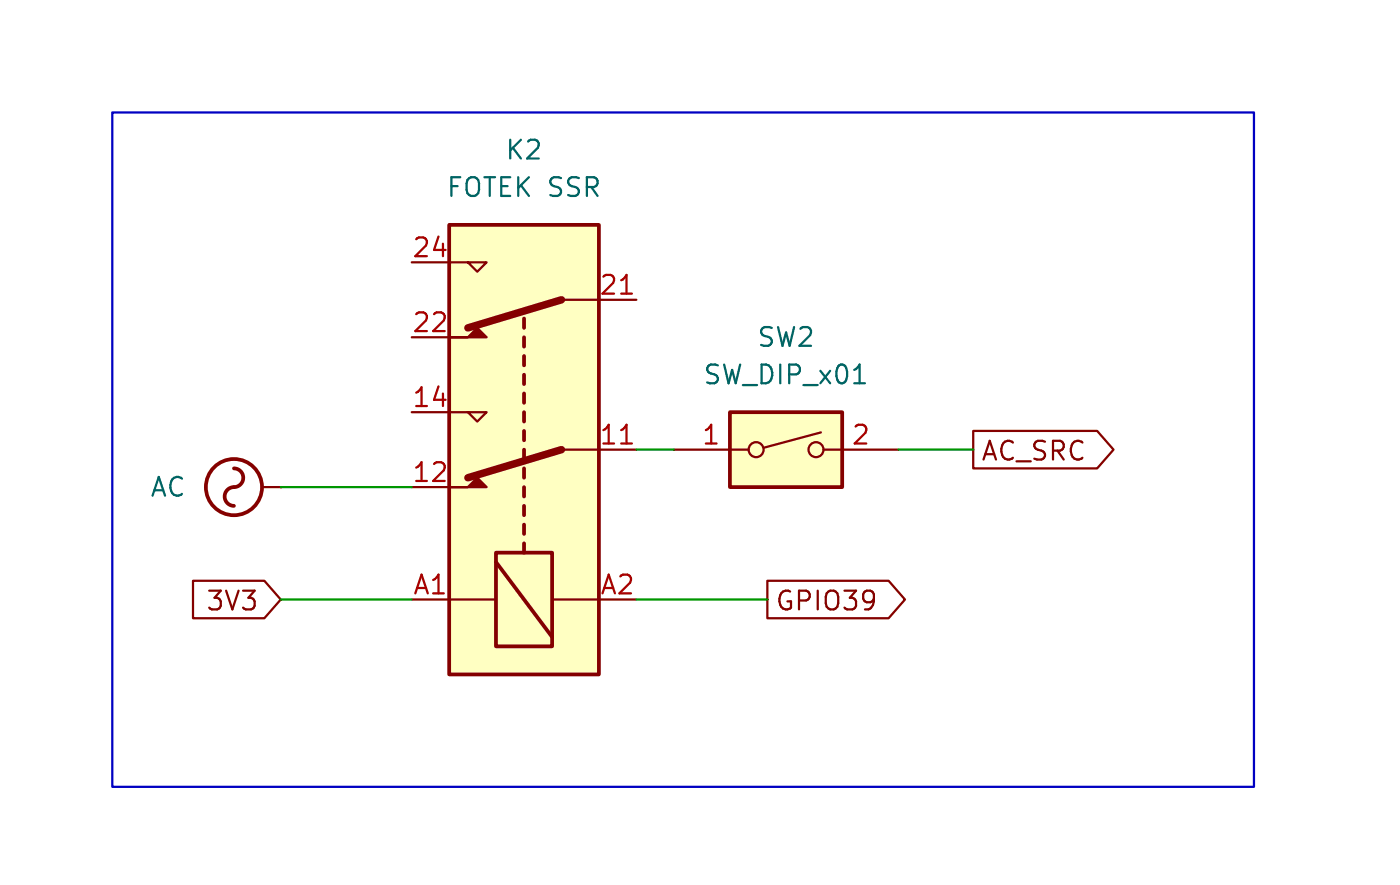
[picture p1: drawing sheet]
(kicad_sch
 (version 20250114)
 (generator "eeschema")
 (generator_version "9.0")
 (paper "User" 95 60)
 (lib_symbols
  (symbol "Relay:Relay_DPDT" (exclude_from_sim no) (in_bom yes) (on_board yes)
   (property "Reference" "K" (at 16.51 3.81 0) (effects (font (size 1.27 1.27)) (justify left)))
   (property "Value" "Relay_DPDT" (at 16.51 1.27 0) (effects (font (size 1.27 1.27)) (justify left)))
   (property "Footprint" "" (at 16.51 -1.27 0) (effects (font (size 1.27 1.27)) (justify left) (hide yes)))
   (property "Datasheet" "~" (at 0 0 0) (effects (font (size 1.27 1.27)) (hide yes)))
   (property "Description" "Relay DPDT, monostable, EN50005" (at 0 0 0) (effects (font (size 1.27 1.27)) (hide yes)))
   (symbol "Relay_DPDT_0_1"
    (rectangle (start -15.24 5.08) (end 15.24 -5.08) (stroke (width 0.254) (type default)) (fill (type background)))
    (rectangle (start -13.335 1.905) (end -6.985 -1.905) (stroke (width 0.254) (type default)) (fill (type none)))
    (polyline (pts (xy -12.7 -1.905) (xy -7.62 1.905)) (stroke (width 0.254) (type default)) (fill (type none)))
    (polyline (pts (xy -10.16 5.08) (xy -10.16 1.905)) (stroke (width 0) (type default)) (fill (type none)))
    (polyline (pts (xy -10.16 -5.08) (xy -10.16 -1.905)) (stroke (width 0) (type default)) (fill (type none)))
    (polyline (pts (xy -6.985 0) (xy -6.35 0)) (stroke (width 0.254) (type default)) (fill (type none)))
    (polyline (pts (xy -5.715 0) (xy -5.08 0)) (stroke (width 0.254) (type default)) (fill (type none)))
    (polyline (pts (xy -4.445 0) (xy -3.81 0)) (stroke (width 0.254) (type default)) (fill (type none)))
    (polyline (pts (xy -3.175 0) (xy -2.54 0)) (stroke (width 0.254) (type default)) (fill (type none)))
    (polyline (pts (xy -2.54 5.08) (xy -2.54 2.54) (xy -1.905 3.175) (xy -2.54 3.81)) (stroke (width 0) (type default)) (fill (type outline)))
    (polyline (pts (xy -1.905 0) (xy -1.27 0)) (stroke (width 0.254) (type default)) (fill (type none)))
    (polyline (pts (xy -0.635 0) (xy 0 0)) (stroke (width 0.254) (type default)) (fill (type none)))
    (polyline (pts (xy 0 -2.54) (xy -1.905 3.81)) (stroke (width 0.508) (type default)) (fill (type none)))
    (polyline (pts (xy 0 -2.54) (xy 0 -5.08)) (stroke (width 0) (type default)) (fill (type none)))
    (polyline (pts (xy 0.635 0) (xy 1.27 0)) (stroke (width 0.254) (type default)) (fill (type none)))
    (polyline (pts (xy 1.905 0) (xy 2.54 0)) (stroke (width 0.254) (type default)) (fill (type none)))
    (polyline (pts (xy 2.54 5.08) (xy 2.54 2.54) (xy 1.905 3.175) (xy 2.54 3.81)) (stroke (width 0) (type default)) (fill (type none)))
    (polyline (pts (xy 3.175 0) (xy 3.81 0)) (stroke (width 0.254) (type default)) (fill (type none)))
    (polyline (pts (xy 4.445 0) (xy 5.08 0)) (stroke (width 0.254) (type default)) (fill (type none)))
    (polyline (pts (xy 5.715 0) (xy 6.35 0)) (stroke (width 0.254) (type default)) (fill (type none)))
    (polyline (pts (xy 6.985 0) (xy 7.62 0)) (stroke (width 0.254) (type default)) (fill (type none)))
    (polyline (pts (xy 7.62 5.08) (xy 7.62 2.54) (xy 8.255 3.175) (xy 7.62 3.81)) (stroke (width 0) (type default)) (fill (type outline)))
    (polyline (pts (xy 8.255 0) (xy 8.89 0)) (stroke (width 0.254) (type default)) (fill (type none)))
    (polyline (pts (xy 10.16 -2.54) (xy 8.255 3.81)) (stroke (width 0.508) (type default)) (fill (type none)))
    (polyline (pts (xy 10.16 -2.54) (xy 10.16 -5.08)) (stroke (width 0) (type default)) (fill (type none)))
    (polyline (pts (xy 12.7 5.08) (xy 12.7 2.54) (xy 12.065 3.175) (xy 12.7 3.81)) (stroke (width 0) (type default)) (fill (type none))))
   (symbol "Relay_DPDT_1_1"
    (pin passive line (at -10.16 7.62 270) (length 2.54) (name "~" (effects (font (size 1.27 1.27)))) (number "A1" (effects (font (size 1.27 1.27)))))
    (pin passive line (at -10.16 -7.62 90) (length 2.54) (name "~" (effects (font (size 1.27 1.27)))) (number "A2" (effects (font (size 1.27 1.27)))))
    (pin passive line (at -2.54 7.62 270) (length 2.54) (name "~" (effects (font (size 1.27 1.27)))) (number "12" (effects (font (size 1.27 1.27)))))
    (pin passive line (at 0 -7.62 90) (length 2.54) (name "~" (effects (font (size 1.27 1.27)))) (number "11" (effects (font (size 1.27 1.27)))))
    (pin passive line (at 2.54 7.62 270) (length 2.54) (name "~" (effects (font (size 1.27 1.27)))) (number "14" (effects (font (size 1.27 1.27)))))
    (pin passive line (at 7.62 7.62 270) (length 2.54) (name "~" (effects (font (size 1.27 1.27)))) (number "22" (effects (font (size 1.27 1.27)))))
    (pin passive line (at 10.16 -7.62 90) (length 2.54) (name "~" (effects (font (size 1.27 1.27)))) (number "21" (effects (font (size 1.27 1.27)))))
    (pin passive line (at 12.7 7.62 270) (length 2.54) (name "~" (effects (font (size 1.27 1.27)))) (number "24" (effects (font (size 1.27 1.27))))))
   (embedded_fonts no))
  (symbol "Switch:SW_DIP_x01"
   (pin_names
    (offset 0) (hide yes)) (exclude_from_sim no) (in_bom yes) (on_board yes)
   (property "Reference" "SW" (at 0 3.81 0) (effects (font (size 1.27 1.27))))
   (property "Value" "SW_DIP_x01" (at 0 -3.81 0) (effects (font (size 1.27 1.27))))
   (property "Footprint" "" (at 0 0 0) (effects (font (size 1.27 1.27)) (hide yes)))
   (property "Datasheet" "~" (at 0 0 0) (effects (font (size 1.27 1.27)) (hide yes)))
   (property "Description" "1x DIP Switch, Single Pole Single Throw (SPST) switch, small symbol" (at 0 0 0) (effects (font (size 1.27 1.27)) (hide yes)))
   (symbol "SW_DIP_x01_0_0"
    (circle (center -2.032 0) (radius 0.508) (stroke (width 0) (type default)) (fill (type none)))
    (polyline (pts (xy -1.524 0.127) (xy 2.3622 1.1684)) (stroke (width 0) (type default)) (fill (type none)))
    (circle (center 2.032 0) (radius 0.508) (stroke (width 0) (type default)) (fill (type none))))
   (symbol "SW_DIP_x01_0_1"
    (rectangle (start -3.81 2.54) (end 3.81 -2.54) (stroke (width 0.254) (type default)) (fill (type background))))
   (symbol "SW_DIP_x01_1_1"
    (pin passive line (at -7.62 0 0) (length 5.08) (name "~" (effects (font (size 1.27 1.27)))) (number "1" (effects (font (size 1.27 1.27)))))
    (pin passive line (at 7.62 0 180) (length 5.08) (name "~" (effects (font (size 1.27 1.27)))) (number "2" (effects (font (size 1.27 1.27))))))
   (embedded_fonts no))
  (symbol "power:AC"
   (power)
   (pin_numbers (hide yes))
   (pin_names
    (offset 0) (hide yes)) (exclude_from_sim no) (in_bom yes) (on_board yes)
   (property "Reference" "#PWR" (at 0 -2.54 0) (effects (font (size 1.27 1.27)) (hide yes)))
   (property "Value" "AC" (at 0 6.35 0) (effects (font (size 1.27 1.27))))
   (property "Footprint" "" (at 0 0 0) (effects (font (size 1.27 1.27)) (hide yes)))
   (property "Datasheet" "" (at 0 0 0) (effects (font (size 1.27 1.27)) (hide yes)))
   (property "Description" "Power symbol creates a global label with name \"AC\"" (at 0 0 0) (effects (font (size 1.27 1.27)) (hide yes)))
   (symbol "AC_0_1"
    (arc (start -1.27 3.175) (mid -0.635 3.8073) (end 0 3.175) (stroke (width 0.254) (type default)) (fill (type none)))
    (circle (center 0 3.175) (radius 1.905) (stroke (width 0.254) (type default)) (fill (type none)))
    (polyline (pts (xy 0 0) (xy 0 1.27)) (stroke (width 0) (type default)) (fill (type none)))
    (arc (start 1.27 3.175) (mid 0.635 2.5427) (end 0 3.175) (stroke (width 0.254) (type default)) (fill (type none))))
   (symbol "AC_1_1"
    (pin power_in line (at 0 0 90) (length 0) (name "~" (effects (font (size 1.27 1.27)))) (number "1" (effects (font (size 1.27 1.27))))))
   (embedded_fonts no)))
 (rectangle
  (start 7.62 7.62)
  (end 85.09 53.34)
  (stroke (width 0) (type default))
  (fill (type none)))
 (wire
  (pts (xy 43.18 30.48) (xy 45.72 30.48))
  (stroke (width 0) (type default)))
 (wire
  (pts (xy 43.18 40.64) (xy 52.07 40.64))
  (stroke (width 0) (type default)))
 (wire
  (pts (xy 19.05 40.64) (xy 27.94 40.64))
  (stroke (width 0) (type default)))
 (wire
  (pts (xy 19.05 33.02) (xy 27.94 33.02))
  (stroke (width 0) (type default)))
 (wire
  (pts (xy 60.96 30.48) (xy 66.04 30.48))
  (stroke (width 0) (type default)))
 (global_label "GPIO39"
  (shape output)
  (at 52.07 40.64 0)
  (fields_autoplaced yes)
  (effects (font (size 1.27 1.27)) (justify left))
  (property "Intersheetrefs" "${INTERSHEET_REFS}" (at 61.9495 40.64 0) (effects (font (size 1.27 1.27)) (justify left) (hide yes))))
 (global_label "3V3"
  (shape input)
  (at 19.05 40.64 180)
  (fields_autoplaced yes)
  (effects (font (size 1.27 1.27)) (justify right))
  (property "Intersheetrefs" "${INTERSHEET_REFS}" (at 12.5572 40.64 0) (effects (font (size 1.27 1.27)) (justify right) (hide yes))))
 (global_label "AC_SRC"
  (shape output)
  (at 66.04 30.48 0)
  (fields_autoplaced yes)
  (effects (font (size 1.27 1.27)) (justify left))
  (property "Intersheetrefs" "${INTERSHEET_REFS}" (at 76.1009 30.48 0) (effects (font (size 1.27 1.27)) (justify left) (hide yes))))
 (symbol
  (lib_id "Switch:SW_DIP_x01")
  (at 53.34 30.48 0)
  (unit 1)
  (exclude_from_sim no)
  (in_bom yes)
  (on_board yes)
  (dnp no)
  (fields_autoplaced yes)
  (property "Reference" "SW2" (at 53.34 22.86 0) (effects (font (size 1.27 1.27))))
  (property "Value" "SW_DIP_x01" (at 53.34 25.4 0) (effects (font (size 1.27 1.27))))
  (property "Footprint" "" (at 53.34 30.48 0) (effects (font (size 1.27 1.27)) (hide yes)))
  (property "Datasheet" "~" (at 53.34 30.48 0) (effects (font (size 1.27 1.27)) (hide yes)))
  (property "Description" "1x DIP Switch, Single Pole Single Throw (SPST) switch, small symbol" (at 53.34 30.48 0) (effects (font (size 1.27 1.27)) (hide yes)))
  (pin "2")
  (pin "1"))
 (symbol
  (lib_id "power:AC")
  (at 19.05 33.02 90)
  (unit 1)
  (exclude_from_sim no)
  (in_bom yes)
  (on_board yes)
  (dnp no)
  (fields_autoplaced yes)
  (property "Reference" "#PWR021" (at 21.59 33.02 0) (effects (font (size 1.27 1.27)) (hide yes)))
  (property "Value" "AC" (at 12.7 33.0199 90) (effects (font (size 1.27 1.27)) (justify left)))
  (property "Footprint" "" (at 19.05 33.02 0) (effects (font (size 1.27 1.27)) (hide yes)))
  (property "Datasheet" "" (at 19.05 33.02 0) (effects (font (size 1.27 1.27)) (hide yes)))
  (property "Description" "Power symbol creates a global label with name \"AC\"" (at 19.05 33.02 0) (effects (font (size 1.27 1.27)) (hide yes)))
  (pin "1"))
 (symbol
  (lib_id "Relay:Relay_DPDT")
  (at 35.56 30.48 90)
  (unit 1)
  (exclude_from_sim no)
  (in_bom yes)
  (on_board yes)
  (dnp no)
  (fields_autoplaced yes)
  (property "Reference" "K2" (at 35.56 10.16 90) (effects (font (size 1.27 1.27))))
  (property "Value" "FOTEK SSR" (at 35.56 12.7 90) (effects (font (size 1.27 1.27))))
  (property "Footprint" "" (at 36.83 13.97 0) (effects (font (size 1.27 1.27)) (justify left) (hide yes)))
  (property "Datasheet" "~" (at 35.56 30.48 0) (effects (font (size 1.27 1.27)) (hide yes)))
  (property "Description" "Relay DPDT, monostable, EN50005" (at 35.56 30.48 0) (effects (font (size 1.27 1.27)) (hide yes)))
  (pin "21")
  (pin "24")
  (pin "11")
  (pin "A1")
  (pin "12")
  (pin "14")
  (pin "A2")
  (pin "22")))
